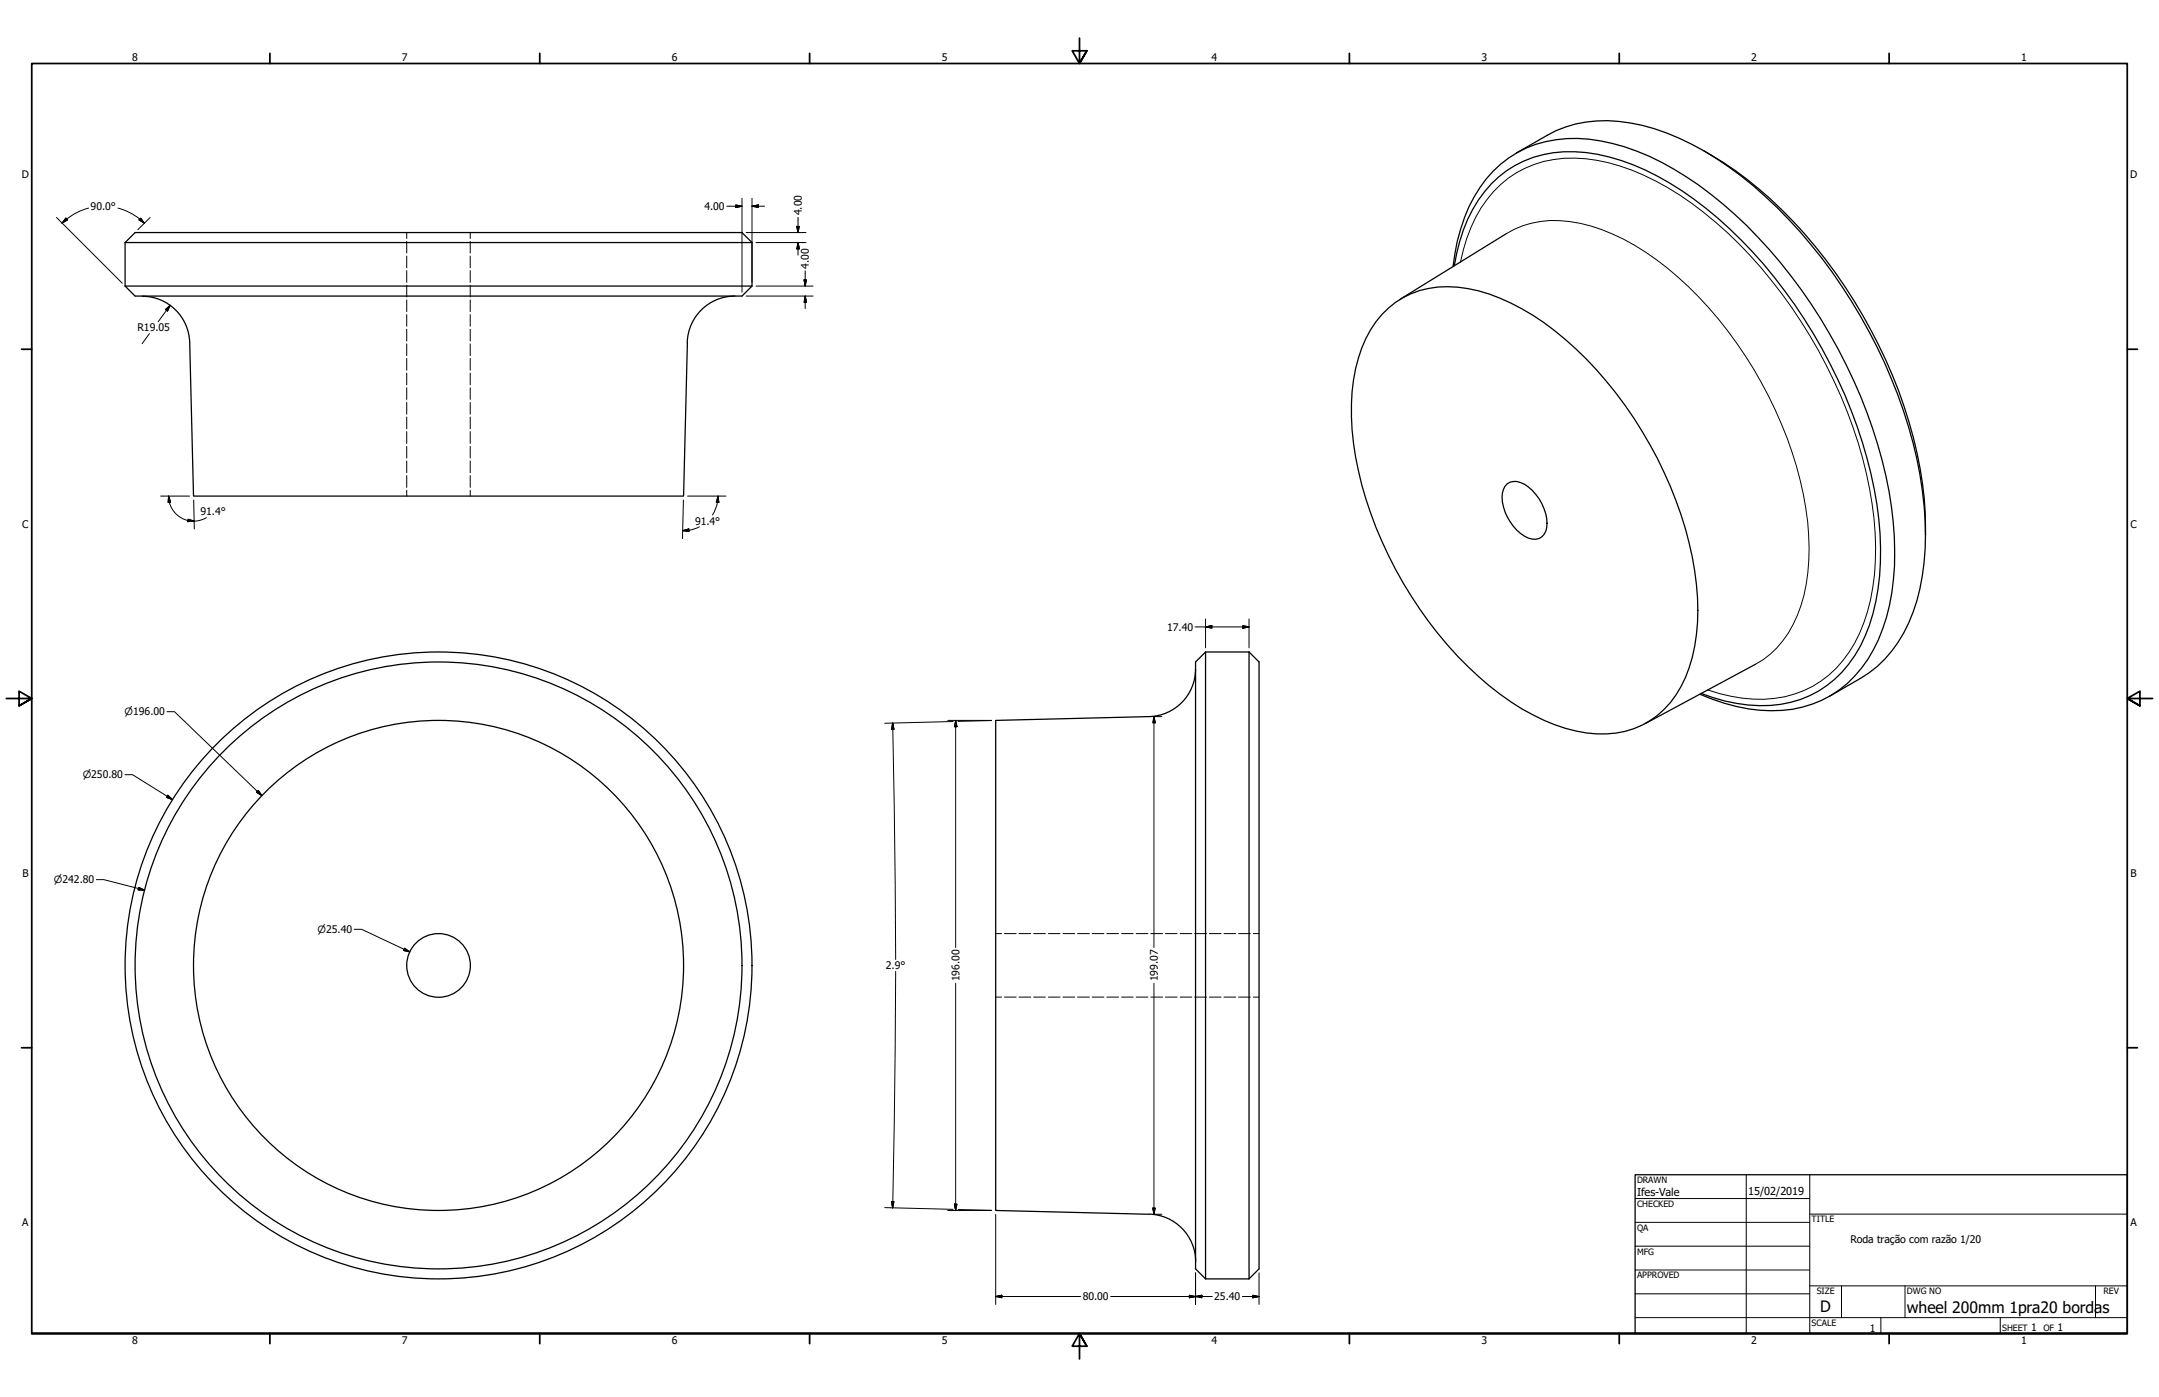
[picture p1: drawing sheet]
<svg xmlns="http://www.w3.org/2000/svg" width="864mm" height="559mm" viewBox="0 0 864 559" stroke-linecap="round" stroke-linejoin="round" font-family="sans-serif">
<!-- layer: Visible (ANSI) -->
<g fill="none" stroke="#000" stroke-width=".51">
<path d="M606.6 61.2l12.2-7a49.1 49.1 0 0 1 33.5-5 97.7 97.7 0 0 1 39.2 17.5 191.1 191.1 0 0 1 56.1 66 182.5 182.5 0 0 1 22.5 75.4 91.2 91.2 0 0 1-6.6 41.1 48.3 48.3 0 0 1-19.3 22.1l-12.3 7.1M681.5 60.3a162.3 162.3 0 0 1 52.6 48.7 192.5 192.5 0 0 1 35.6 90.3l.5 14.6M50 97h250.8M50 97l4-4h242.8l4 4M50 97v17.4M300.8 97v17.4M602.6 93.4l-42.7 26.4M50 114.4l4 4h242.8l4-4M50 114.4h250.8M56.9 118.5a19 19 0 0 1 19 18.5l1.5 61.4h196l1.6-61.4M294 118.4a19.1 19.1 0 0 0-19.1 18.6M581.2 106.6a65.1 65.1 0 0 1 16.1-38.1 45.1 45.1 0 0 1 38.4-12.8 90.3 90.3 0 0 1 38.7 15 185 185 0 0 1 57.5 63 190.2 190.2 0 0 1 25.4 75.3 99 99 0 0 1-4.3 42.6 46.7 46.7 0 0 1-32 31.2 60.8 60.8 0 0 1-36.2-3.1l-4.8-2"/>
<path d="M581.7 106.3a57.8 57.8 0 0 1 17.8-35.6 45.8 45.8 0 0 1 39.5-9 99.7 99.7 0 0 1 43.4 21.7 198.6 198.6 0 0 1 62.5 93.4 134.2 134.2 0 0 1 6.3 58.8 59.2 59.2 0 0 1-17.3 36.1 45.3 45.3 0 0 1-39.2 9.7l-4.7-1-9.5-3M552.8 125.8a34.9 34.9 0 0 1 30.3-10.9 76.3 76.3 0 0 1 38.8 17.4 159.9 159.9 0 0 1 56 96 79.9 79.9 0 0 1-3.7 42.7 35.6 35.6 0 0 1-39.6 22.2 80.1 80.1 0 0 1-39-18.9 159.6 159.6 0 0 1-54.2-97 76.1 76.1 0 0 1 5-41.9l4-6.7zM602.9 193.5a6.8 6.8 0 0 1 8.5 1.3 19.4 19.4 0 0 1 7.3 16.3 5.1 5.1 0 0 1-7.3 4.2 19.1 19.1 0 0 1-10.4-18.1l1-2.8zM478.2 267.6a19 19 0 0 1-18.5 19l-61.4 1.6v196l61.4 1.5a19 19 0 0 1 18.6 19M482.2 260.8l-4 4v242.8l4 4M482.2 260.8v250.8M482.2 260.8h17.4M499.6 260.8v250.8M499.6 260.8l4 4v242.8l-4 4M702.1 265.7l-44.1 23.8M482.2 511.6h17.4"/>
<circle cx="175.4" cy="386.2" r="125.4"/>
<circle cx="175.4" cy="386.2" r="121.4"/>
<circle cx="175.4" cy="386.2" r="98"/>
<circle cx="175.4" cy="386.2" r="12.7"/>
</g>
<!-- layer: Hidden (ANSI) -->
<g fill="none" stroke="#000" stroke-width=".4">
<path d="M162.7 93v2.4M162.7 96.6v4.6M188.1 93v2.4M188.1 96.6v4.6M162.7 102.4v4.7M162.7 108.3v4.7M162.7 114.1v4.7M162.7 120v4.7M188.1 102.4v4.7M188.1 108.3v4.7M188.1 114.1v4.7M188.1 120v4.7"/>
<path d="M162.7 125.9v4.6M162.7 131.7v4.7M162.7 137.5v4.7M188.1 125.9v4.6M188.1 131.7v4.7M188.1 137.5v4.7M162.7 143.4v4.7M162.7 149.2v4.7M162.7 155.1v4.7M188.1 143.4v4.7M188.1 149.2v4.7M188.1 155.1v4.7"/>
<path d="M162.7 161v4.7M162.7 166.8v4.7M162.7 172.7v4.7M162.7 178.6v4.6M188.1 161v4.7M188.1 166.8v4.7M188.1 172.7v4.7M188.1 178.6v4.6M162.7 184.4v4.7M162.7 190.2v4.7M162.7 196.1v2.3M188.1 184.4v4.7"/>
<path d="M188.1 190.2v4.7M188.1 196.1v2.3M398.3 373.4h2.3M401.8 373.4h4.7M407.6 373.4h4.7M413.4 373.4h4.7M419.4 373.4h4.6M425.2 373.4h4.7M431 373.4h4.7M436.9 373.4h4.7M442.7 373.4h4.7M448.6 373.4h4.7"/>
<path d="M454.5 373.4h4.7M460.3 373.4h4.7M466.2 373.4h4.7M472.1 373.4h4.6M477.9 373.4h4.7M483.7 373.4h4.7M489.6 373.4h4.7M495.4 373.4h4.7M501.3 373.4h2.3M398.3 398.8h2.3M401.8 398.8h4.7M407.6 398.8h4.7"/>
<path d="M413.4 398.8h4.7M419.4 398.8h4.6M425.2 398.8h4.7M431 398.8h4.7M436.9 398.8h4.7M442.7 398.8h4.7M448.6 398.8h4.7M454.5 398.8h4.7M460.3 398.8h4.7M466.2 398.8h4.7M472.1 398.8h4.6M477.9 398.8h4.7"/>
<path d="M483.7 398.8h4.7M489.6 398.8h4.7M495.4 398.8h4.7M501.3 398.8h2.3"/>
</g>
<!-- layer: Visible Narrow (ANSI) -->
<path d="M602.6 93.4a39.4 39.4 0 0 1 29.5-4.1 87.1 87.1 0 0 1 39 21.4 163.5 163.5 0 0 1 51.2 92.6 85.8 85.8 0 0 1-1.9 38.9 39.5 39.5 0 0 1-18.3 23.5M584.2 104.8a53.9 53.9 0 0 1 19-33.5 44.4 44.4 0 0 1 35.6-7.2 102.6 102.6 0 0 1 47.4 24.8 194.8 194.8 0 0 1 61.6 106.7 108.2 108.2 0 0 1-.8 49 48.6 48.6 0 0 1-21.9 29.9 48.9 48.9 0 0 1-37.3 2.9l-4.7-1.4" fill="none" stroke="#000" stroke-width=".4"/>
<!-- layer: Border (ANSI) -->
<g fill="none" stroke="#000" stroke-width=".7">
<path d="M431.8 15.2v10.2l-2.9-5.1h5.8l-2.9 5.1 2.9-5.1M107.9 21.3v4.1M215.9 21.3v4.1M323.8 21.3v4.1M539.8 21.3v4.1M647.7 21.3v4.1M755.6 21.3v4.1M8.6 139.7h4.1M850.9 139.7h4.1M2.5 279.4h10.2l-5.1-2.9v5.8l5.1-2.9-5.1 2.9M861.1 279.4h-10.2l5.1-2.9v5.8l-5.1-2.9 5.1 2.9M8.6 419.1h4.1"/>
<path d="M850.9 419.1h4.1M12.7 533.4v-508h838.2v508h-838.2h838.2M107.9 533.4v4.1M215.9 533.4v4.1M323.8 533.4v4.1M434.7 538.5l-2.9-5.1 2.9 5.1h-5.8l2.9-5.1v10.2M539.8 533.4v4.1M647.7 533.4v4.1M755.6 533.4v4.1"/>
</g>
<!-- layer: Title (ANSI) -->
<g fill="none" stroke="#000" stroke-width=".4">
<path d="M654 479.4h69.9M698.5 469.9v63.5M723.9 469.9v63.5M654 488.9h69.9M654 498.5h69.9M723.9 485.6h127M654 508h69.9M654 517.5h69.9M723.9 514.3h127M736.6 514.3v12.7M762 514.3v12.7M838.2 514.3v12.7"/>
<path d="M654 527h196.9M752.3 527v6.4M800.1 527v6.4"/>
</g>
<path d="M654 469.9h196.9v63.5h-196.9z" fill="none" stroke="#000" stroke-width=".51"/>
<!-- layer: Dimension (ANSI) -->
<g fill="none" stroke="#000" stroke-width=".4">
<path d="M296.8 79.3v37.5M300.8 79.3v33.5M22.6 87l26.3 26.3M26.4 87.2l.7 .7-2.3 1.4zM35.5 83.2a23.6 23.6 0 0 0-10.7 6.1M47.2 83.2a23.6 23.6 0 0 1 10.6 6.1M56.3 87.2l1.5 2.1-2.2-1.4zM60.1 87l-5 4.9M290.7 82.5h6.1M294.3 82l2.5 .5-2.5 .5zM298.4 93h24M300.8 82.5l2.5-.5v1z"/>
<path d="M300.8 82.5h5M302.4 97h20M318.7 90.6h1l-.5 2.4zM319.2 86.9v6.1M319.2 97v5M319.2 97l-.5 2.6h1M319.2 97l.5 2.4M298.4 118.4h26.8M302.4 114.4h22.8M321.6 112h1l-.5 2.4zM322.1 118.4l.5 2.6h-1zM322.1 108.3v6.1"/>
<path d="M322.1 118.4v5M59.8 133.5l-3 4M66.2 123.8l1.9-1.7-1.1 2.3zM68.1 122.1l-4.9 6.6M64.3 198.4h11.5M67.4 198.4l.8 2.5-1 .1zM67.4 198.4l.4 2.5M275 198.4h15.4M287.2 198.4l.3 2.6-1-.1zM287.2 198.4l-.2 2.5M67.7 200.9a9.9 9.9 0 0 0 10 7.5M75.2 207.7l2.5 .7-2.6 .3z"/>
<path d="M77.5 200l.2 11.6M82.5 207.1l-1.9 .9-2.9 .5M273 212.3l2.5-.7 .1 1zM273.4 200l-.4 15.5M275.6 212.1l-2.6 .2M279.7 210.7l-4.2 1.4M287 201l-.8 2.6-1.2 2.4M478 250.8h21.6M482.2 250.8l2.6-.5v1zM482.2 247.6v11.5M497.1 250.3l2.5 .5-2.5 .5zM499.6 247.6v11.5"/>
<path d="M66.8 284.7h3l35 33.6M357.1 289.2l.5 2.5h-1zM357.1 289.2l.6 33.2 .6 61.4M379.1 288.2h17.5l-13.4 .3M381.3 288.6l-27.4 .7M382.3 288.2l.5 2.5h-1zM382.3 288.2v90.8M461.3 286.6h3.5M461.6 286.6l.5 2.5h-1zM461.6 286.6v92.4M50 309.9h3l16 9.9M67.1 318.1l1.9 1.7-2.4-.8z"/>
<path d="M103.3 316.2l1.5 2.1-2.2-1.4zM38.5 351.9h3l16.3 4.1M55.5 355l2.3 1-2.6-.1zM141.7 371.7h3l19.2 9M161.9 379.3l2 1.4-2.5-.5zM358.3 388.6l-.6 61.4-.6 33.2M382.3 393.3v90.9M461.6 393.3v92.4M353.9 483l27.4 .7M356.6 480.6h1l-.5 2.6zM379.1 484.2h17.5M381.8 481.6h1l-.5 2.6z"/>
<path d="M383.2 483.8l13.4 .3M398.3 485.8v36M461.1 483.2h1l-.5 2.5zM461.3 485.7h3.5M398.3 518.6l2.4-.5v1zM398.3 518.6h33.9M444.2 518.6h40.7M475.7 518.1l2.5 .5-2.5 .5zM478.2 518.6l2.6-.5v1zM478.2 509.1v12.7M497 518.6h6.6M501.1 518.1l2.5 .5-2.5 .5z"/>
<path d="M503.6 509.1v12.7"/>
</g>
<g fill="#000" stroke="#000" stroke-width=".4">
<path d="M26.4 87.2l-1.6 2.1zM26.4 87.2l.7 .7-2.3 1.4zM55.6 87.9l2.2 1.4zM56.3 87.2l1.5 2.1-2.2-1.4zM294.3 83l2.5-.5zM294.3 82l2.5 .5-2.5 .5zM300.8 82.5l2.5-.5zM300.8 82.5l2.5-.5v1zM318.7 90.6l.5 2.4zM318.7 90.6h1l-.5 2.4zM319.2 97l.5 2.6zM319.2 97l.5 2.6h-1z"/>
<path d="M321.6 112l.5 2.4zM321.6 112h1l-.5 2.4zM68.1 122.1l-1.1 2.3zM66.2 123.8l1.9-1.7-1.1 2.3zM322.1 118.4l.5 2.6zM322.1 118.4l.5 2.6h-1zM67.4 198.4l.8 2.5zM67.4 198.4l.8 2.5-1 .1zM75.1 208.7l2.6-.3zM75.2 207.7l2.5 .7-2.6 .3zM273 212.3l2.5-.7zM273 212.3l2.5-.7 .1 1z"/>
<path d="M287.2 198.4l.3 2.6zM287.2 198.4l.3 2.6-1-.1zM482.2 250.8l2.6-.5zM482.2 250.8l2.6-.5v1zM497.1 251.3l2.5-.5zM497.1 250.3l2.5 .5-2.5 .5zM357.1 289.2l.5 2.5zM357.1 289.2l.5 2.5h-1zM382.3 288.2l.5 2.5zM382.3 288.2l.5 2.5h-1zM461.6 286.6l.5 2.5zM461.6 286.6l.5 2.5h-1z"/>
<path d="M66.6 319l2.4 .8zM67.1 318.1l1.9 1.7-2.4-.8zM102.6 316.9l2.2 1.4zM103.3 316.2l1.5 2.1-2.2-1.4zM55.2 355.9l2.6 .1zM55.5 355l2.3 1-2.6-.1zM161.4 380.2l2.5 .5zM161.9 379.3l2 1.4-2.5-.5zM356.6 480.6l.5 2.6zM356.6 480.6h1l-.5 2.6zM381.8 481.6l.5 2.6zM381.8 481.6h1l-.5 2.6z"/>
<path d="M461.1 483.2l.5 2.5zM461.1 483.2h1l-.5 2.5zM398.3 518.6l2.4-.5zM398.3 518.6l2.4-.5v1zM475.7 519.1l2.5-.5zM475.7 518.1l2.5 .5-2.5 .5zM478.2 518.6l2.6-.5zM478.2 518.6l2.6-.5v1zM501.1 519.1l2.5-.5zM501.1 518.1l2.5 .5-2.5 .5z"/>
</g>
<g font-size="6.3">
<text x="728.1" y="524.9">D</text>
<text x="762.8" y="525">wheel 200mm 1pra20 bordas</text>
</g>
<g font-size="4.4">
<text x="654.8" y="478.6">Ifes-Vale</text>
<text x="699.3" y="478">15/02/2019</text>
</g>
<g font-size="4.2">
<text x="52.8" y="24.4">8</text>
<text x="160.8" y="24.4">7</text>
<text x="268.7" y="24.4">6</text>
<text x="376.7" y="24.4">5</text>
<text x="484.6" y="24.4">4</text>
<text x="592.6" y="24.4">3</text>
<text x="700.5" y="24.4">2</text>
<text x="808.5" y="24.4">1</text>
<text x="8.8" y="71.4">D</text>
<text x="852" y="71.4">D</text>
<text x="36.3" y="83.9">90.0°</text>
<text x="281.7" y="84">4.00</text>
<text x="320.7" y="86.1" transform="rotate(-90 320.7 86.1)">4.00</text>
<text x="323.6" y="107.5" transform="rotate(-90 323.6 107.5)">4.00</text>
<text x="55" y="132.6">R19.05</text>
<text x="80.2" y="206.2">91.4°</text>
<text x="278" y="209.9">91.4°</text>
<text x="8.9" y="211.1">C</text>
<text x="852.2" y="211.1">C</text>
<text x="466.9" y="252.3">17.40</text>
<text x="9" y="350.8">B</text>
<text x="852.2" y="350.8">B</text>
<text x="354.3" y="387.7">2.9°</text>
<text x="383.8" y="392.6" transform="rotate(-90 383.8 392.6)">196.00</text>
<text x="463.1" y="392.6" transform="rotate(-90 463.1 392.6)">199.07</text>
<text x="8.9" y="490.5">A</text>
<text x="852.2" y="490.5">A</text>
<text x="740.2" y="497.1">Roda tração com razão 1/20</text>
<text x="433.1" y="520.1">80.00</text>
<text x="485.7" y="520.1">25.40</text>
<text x="748" y="532.6">1</text>
<text x="812.4" y="532.6">1</text>
<text x="823" y="532.6">1</text>
<text x="52.8" y="537.5">8</text>
<text x="160.8" y="537.5">7</text>
<text x="268.7" y="537.5">6</text>
<text x="376.7" y="537.5">5</text>
<text x="484.6" y="537.5">4</text>
<text x="592.6" y="537.5">3</text>
<text x="700.5" y="537.5">2</text>
<text x="808.5" y="537.5">1</text>
</g>
<g font-size="4">
<text x="49.8" y="286.1">⌀196.00</text>
<text x="33.1" y="311.3">⌀250.80</text>
<text x="21.6" y="353.3">⌀242.80</text>
<text x="127" y="373.2">⌀25.40</text>
</g>
<g font-size="3.5">
<text x="654.8" y="473.2">DRAWN</text>
<text x="654.8" y="482.8">CHECKED</text>
<text x="724.7" y="488.9">TITLE</text>
<text x="654.8" y="492.3">QA</text>
<text x="654.8" y="501.8">MFG</text>
<text x="654.8" y="511.4">APPROVED</text>
<text x="726.7" y="517.7">SIZE</text>
<text x="762.8" y="517.7">DWG NO</text>
<text x="841.4" y="517.7">REV</text>
<text x="724.7" y="530.4">SCALE</text>
<text x="800.9" y="532.6">SHEET</text>
<text x="817.4" y="532.6">OF</text>
</g>
</svg>
